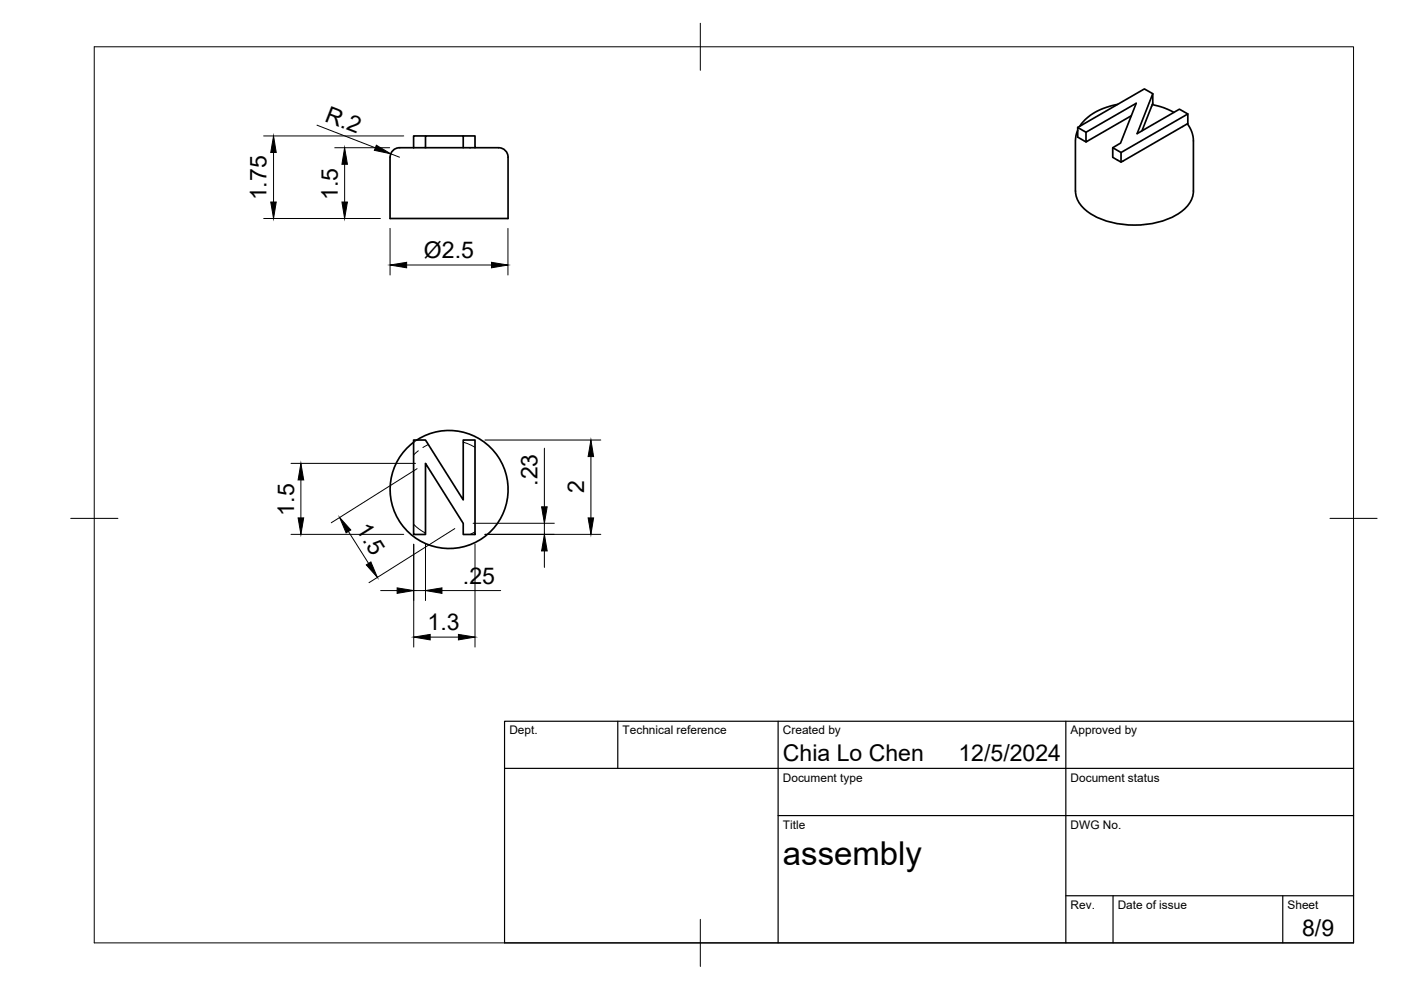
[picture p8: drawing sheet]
<svg xmlns="http://www.w3.org/2000/svg" width="297mm" height="210mm" viewBox="0 0 297 210" stroke-linecap="round" stroke-linejoin="round" font-family="sans-serif">
<!-- layer: Visible -->
<g fill="none" stroke="#000" stroke-width=".36">
<path d="M244.4 19.9l-3.3 8.4 9-5.2 1.7 1.1v2l-14.1 8.2-1.8-1v-2.1l1.7-1 3.3-8.4-10.6 6.1v2.1l9.6-5.6M87.7 31.3h2.5v-2.5h8v2.5M87.7 31.3h-2a2.9 2.9 0 0 0-2.7 1l-.3 1M90.2 28.8h-2.5v2.5M90.2 31.3h10.5M98.2 28.8h2.5v2.5h4.1a2.9 2.9 0 0 1 2.6 1l.3 1v13h-25v-13M228.5 27l14.1-8.1 1.8 1v2l-2.3 5.8M230.3 28l-1.8-1v2.1l1.8 1M235.9 31.3l1.8 1M237 22.1a11.7 11.7 0 0 0-8.1 4.7M244.3 22.2a14.7 14.7 0 0 1 4.6 1.6M251.8 26.3a6.1 6.1 0 0 1 1.2 3.6v10.6a6 6 0 0 1-3.1 4.8 19.2 19.2 0 0 1-18.7 0 6 6 0 0 1-3.2-4.8v-10.6l.1-1.2 .4-1.1"/>
<path d="M251.8 24.2l-14.1 8.1v2.1M87.7 93.3h2.5l8 12.7v-12.7h2.5v20h-2.5v-2.3l-8-12.8v15.1h-2.5zM88.4 93.3a12.5 12.5 0 0 1 19.3 9.6 12.5 12.5 0 0 1-17.7 12.3 12.5 12.5 0 0 1-2.3-21.4"/>
</g>
<!-- layer: Hidden -->
<path d="M88.4 93.3l-.7 .5M88.7 95.6l-1 .8M90.8 94.2l-1.1 .7M98.2 93.7l2.5 1.1M87.7 111.2l1.2 1 1.3 .8M100.7 112.8l-1 .5" fill="none" stroke="#000" stroke-width=".21"/>
<!-- layer: BORDER -->
<path d="M20 9.9h267v190h-267zM148.5 4.9v10M15 109.9h10M282 109.9h10M148.5 194.9v10" fill="none" stroke="#000" stroke-width=".21"/>
<!-- layer: TITLEBLOCK -->
<path d="M107 152.9h180v47h-180zM131 152.9v10M165 152.9v47M226 152.9v47M107 162.9h180M165 172.9h122M226 189.9h61M236 189.9v10M272 189.9v10" fill="none" stroke="#000" stroke-width=".25"/>
<!-- layer: FD_Dimensions -->
<g fill="none" stroke="#000" stroke-width=".21">
<path d="M55.9 28.8h29.7M58 32.3v10.5M67.2 26.5l12.4 4.8M71 31.3h11.6M73.1 34.8v8M82.8 32.6l1.9 .7M55.9 46.3h24.7M82.7 48.4v9.9M86.2 56.2h18M107.7 48.4v9.9M61.7 98.2h26.4M88.4 99.4l-18.2 11.4"/>
<path d="M102.8 93.3h24.6M115.4 95v12.5M125.3 96.8v13M61.7 113.3h23.9M63.8 101.8v8M73.9 112.7l4.2 6.8M87.7 115.4v21.8M90.2 115.4v11.9M96.4 112.1l-18.2 11.4M100.3 110.9h17.2M100.7 115.4v21.8M102.8 113.3h24.6"/>
<path d="M115.4 110.9v2.4M115.4 116.8v3.5M80.7 125.2h3.5M87.7 125.2h2.5M91.2 135.1h6M93.7 125.2h12.5"/>
</g>
<g fill="#000" stroke="#000" stroke-width=".21">
<path d="M58 28.8l.6 3.5h-1.2zM73.1 31.3l.6 3.5h-1.2zM79.8 30.8l3 1.8-3.4-.7zM57.4 42.8h1.2l-.6 3.5zM72.5 42.8h1.2l-.6 3.5zM82.7 56.2l3.5-.6v1.2zM104.2 55.6l3.5 .6-3.5 .6zM125.3 93.3l.6 3.5h-1.2zM63.2 109.8h1.2l-.6 3.5zM63.8 98.2l.6 3.6h-1.2zM72 109.7l2.4 2.7-1 .6zM77.7 119.8l.9-.7 1.4 3.3z"/>
<path d="M115.4 113.3l.6 3.5h-1.2zM114.8 107.5h1.2l-.6 3.4zM124.7 109.8h1.2l-.6 3.5zM84.2 124.6l3.5 .6-3.5 .6zM87.7 135.1l3.5-.6v1.2zM90.2 125.2l3.5-.6v1.2zM97.2 134.5l3.5 .6-3.5 .6z"/>
</g>
<text font-size="7" x="166" y="183.4">assembly</text>
<g font-size="4.9">
<text x="68.7" y="25.6" transform="rotate(21 68.7 25.6)">R.2</text>
<text x="56.5" y="42.5" transform="rotate(-90 56.5 42.5)">1.75</text>
<text x="71.6" y="42.4" transform="rotate(-90 71.6 42.4)">1.5</text>
<text x="89.9" y="54.7">Ø2.5</text>
<text x="114" y="103" transform="rotate(-90 114 103)">.23</text>
<text x="123.9" y="104.6" transform="rotate(-90 123.9 104.6)">2</text>
<text x="62.3" y="109.3" transform="rotate(-90 62.3 109.3)">1.5</text>
<text x="75.4" y="112.3" transform="rotate(58 75.4 112.3)">1.5</text>
<text x="98.1" y="123.8">.25</text>
<text x="90.7" y="133.6">1.3</text>
<text x="166" y="161.4">Chia Lo Chen</text>
<text x="203.2" y="161.4">12/5/2024</text>
<text x="276.1" y="198.6">8/9</text>
</g>
<g font-size="2.5">
<text x="108" y="155.7">Dept.</text>
<text x="132" y="155.7">Technical reference</text>
<text x="166" y="155.7">Created by</text>
<text x="227" y="155.7">Approved by</text>
<text x="166" y="165.7">Document type</text>
<text x="227" y="165.7">Document status</text>
<text x="166" y="175.7">Title</text>
<text x="227" y="175.7">DWG No.</text>
<text x="227" y="192.7">Rev.</text>
<text x="237" y="192.7">Date of issue</text>
<text x="273" y="192.7">Sheet</text>
</g>
</svg>
